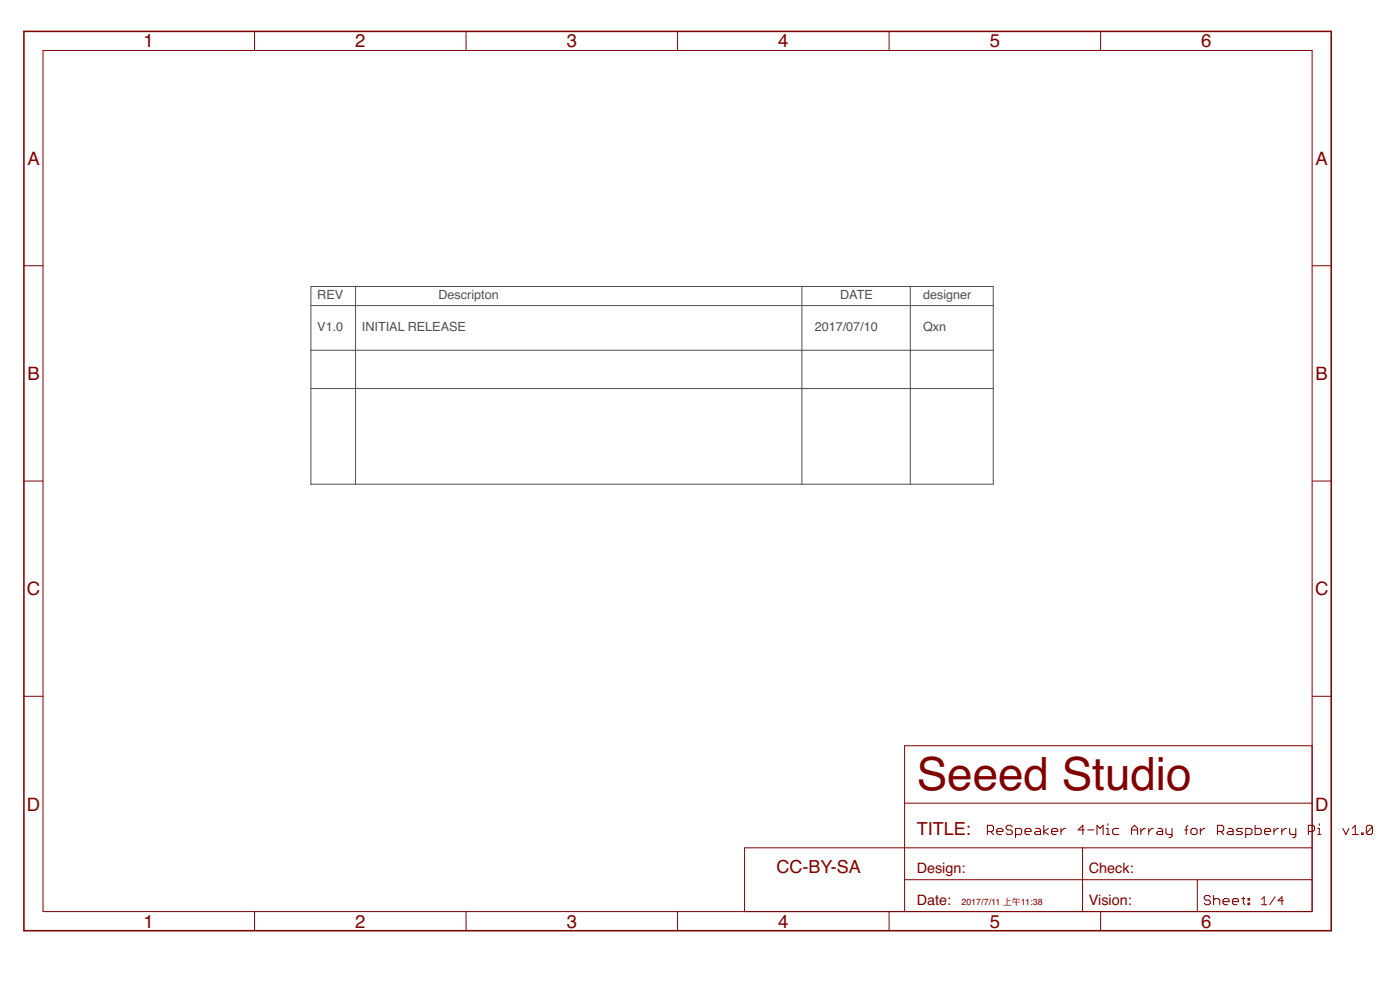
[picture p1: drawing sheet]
<svg xmlns="http://www.w3.org/2000/svg" width="420mm" height="297mm" viewBox="0 0 420 297" stroke-linecap="round" stroke-linejoin="round" font-family="sans-serif">
<path d="M93.3 86h204.8v59.3h-204.8zM93.3 91.7h204.8M106.7 86v59.3M240.7 86v59.3M273.2 86v59.3M93.3 116.6h204.8M93.3 105.1h204.8" fill="none" stroke="#505050" stroke-width=".3"/>
<g fill="none" stroke="#800000" stroke-width=".3">
<path d="M12.9 15.2h380.9v258.3h-380.9zM76.4 9.4v5.8M139.9 9.4v5.8M203.3 9.4v5.8M266.8 9.4v5.8M330.3 9.4v5.8M7.2 79.7h5.7M393.8 79.7h5.7M7.2 144.3h5.7M393.8 144.3h5.7M7.2 208.9h5.7M393.8 208.9h5.7"/>
<path d="M393.8 223.8h-122.3v49.7M271.3 254.4h-47.8v19.1M271.5 254.4h122.3M271.5 241h122.3M324.9 254.4v19.1M76.4 273.5v5.8M139.9 273.5v5.8M203.3 273.5v5.8M266.8 273.5v5.8M271.5 263.9h122.3M330.3 273.5v5.8M359.3 263.9v9.6"/>
<path d="M378.6 269.9l.8-.9v2.5M378.6 271.5h1.6M382.7 269l-1.6 2.5M385.1 270.3h-1.6l1.2-1.3v2.5"/>
</g>
<g fill="none" stroke="#800000" stroke-width=".32">
<path d="M296.3 249.5h1.4l.5-.5v-.9l-.5-.5h-1.4v2.8M297.2 249.5l1 .9M299.1 249.5h1.9v-.5l-.5-.4h-.9l-.5 .4v.9l.5 .5h.9M303.8 248.1l-.5-.5h-.9l-.4 .5v.5l.4 .4h.9l.5 .5v.4l-.5 .5h-.9l-.4-.5M304.8 250.4h1.4l.4-.5v-.9l-.4-.4h-1.4v2.7M307.6 249.5h1.8v-.5l-.4-.4h-.9l-.5 .4v.9l.5 .5h.9M310.9 248.6h.9l.5 .4v1.4h-1.4l-.5-.5 .5-.4h1.4M313.2 247.6v2.8M314.6 248.6l-1.4 .9 1.4 .9M315.6 249.5h1.8v-.5l-.4-.4h-.9l-.5 .4v.9l.5 .5h.9M318.4 248.6v1.8M319.8 248.6h-.5l-.9 .9"/>
<path d="M325.4 249h-1.8l1.4-1.4v2.8M326.4 249h1.9M329.2 250.4v-2.8l.9 1 1-1v2.8M332 250.4h1M332 248.6h.5v1.8M332.5 247.2v.4M335.8 248.6h-1.4l-.5 .4v.9l.5 .5h1.4M339.6 249h1.8M339.6 250.4v-1.8l.9-1 .9 1v1.8M342.4 248.6v1.8M343.8 248.6h-.5l-.9 .9M344.7 248.6v1.8"/>
<path d="M346.1 248.6h-.4l-1 .9M347.5 248.6h1l.4 .4v1.4h-1.4l-.4-.5 .4-.4h1.4M349.9 248.6v1.3l.5 .5h1.3M351.7 248.6v2.2l-.4 .5h-.5M355.5 249h1M356.5 247.6l-.5 .5v2.3M357.4 249l.5-.4h.9l.5 .4v.9l-.5 .5h-.9l-.5-.5zM360.2 248.6v1.8M361.6 248.6h-.4l-1 .9M365.4 249.5h1.4l.4-.5v-.9l-.4-.5h-1.4v2.8M366.3 249.5l.9 .9M368.7 248.6h.9l.5 .4v1.4h-1.4l-.5-.5 .5-.4h1.4"/>
<path d="M372.9 248.6h-1.4l-.4 .4 .4 .5h.9l.5 .4-.5 .5h-1.3M373.9 250.4h1.3l.5-.5v-.9l-.5-.4h-1.3v2.7M376.7 247.6v2.8h1.4l.4-.5v-.9l-.4-.4h-1.4M379.5 249.5h1.8v-.5l-.4-.4h-.9l-.5 .4v.9l.5 .5h.9M382.3 248.6v1.8M383.7 248.6h-.5l-.9 .9M384.7 248.6v1.8M386.1 248.6h-.5l-.9 .9M387 248.6v1.3l.5 .5h1.4M388.9 248.6v2.2l-.5 .5h-.5M392.7 249.5h1.3l.5-.5v-.9l-.5-.5h-1.3v2.8M395.5 250.4h.9"/>
<path d="M395.5 248.6h.4v1.8M395.9 247.2v.4M403 248.6l.9 1.8 .9-1.8M405.8 250.4h1.9M405.8 248.6l.9-1v2.8M408.6 249.9h.5v.5h-.5zM411.9 248.1l-.5-.5h-.9l-.4 .5v1.8M411.9 248.1v1.8l-.5 .5h-.9l-.4-.5M411.9 248.1l-1.8 1.8M363.2 269.2l-.4-.5h-.9l-.5 .5v.4l.5 .5h.9l.4 .4v.5l-.4 .4h-.9l-.5-.4M364.2 268.7v2.7M364.2 270.1l.5-.5h.9l.5 .5v1.3"/>
<path d="M367 270.5h1.9v-.4l-.5-.5h-.9l-.5 .5v.9l.5 .4h.9M369.9 270.5h1.8v-.4l-.5-.5h-.9l-.4 .5v.9l.4 .4h.9M372.7 269.6h.9M373.1 269.2v1.8l.5 .4M374.6 269.6h.4v.5h-.4zM374.6 271h.4v.4h-.4z"/>
</g>
<path d="M7.2 9.4h392.3v269.9h-392.3z" fill="none" stroke="#800000" stroke-width=".47"/>
<text font-size="13.7" fill="#800000" x="275.1" y="237.1">Seeed Studio</text>
<g font-size="5.5" fill="#800000">
<text x="43.1" y="14.2">1</text>
<text x="106.6" y="14.2">2</text>
<text x="170.1" y="14.2">3</text>
<text x="233.5" y="14.2">4</text>
<text x="297" y="14.2">5</text>
<text x="360.5" y="14.2">6</text>
<text x="8.2" y="49.4">A</text>
<text x="394.8" y="49.4">A</text>
<text x="8.2" y="114">B</text>
<text x="394.8" y="114">B</text>
<text x="8.1" y="178.6">C</text>
<text x="394.7" y="178.6">C</text>
<text x="8.1" y="243.2">D</text>
<text x="394.7" y="243.2">D</text>
<text x="43.1" y="278.3">1</text>
<text x="106.6" y="278.3">2</text>
<text x="170.1" y="278.3">3</text>
<text x="233.5" y="278.3">4</text>
<text x="297" y="278.3">5</text>
<text x="360.5" y="278.3">6</text>
</g>
<g font-size="5.4" fill="#800000">
<text x="275.1" y="250.5">TITLE:</text>
<text x="233" y="262">CC-BY-SA</text>
</g>
<g font-size="4.3" fill="#800000">
<text x="275.1" y="262">Design:</text>
<text x="326.8" y="262">Check:</text>
<text x="275.1" y="271.6">Date:</text>
<text x="326.8" y="271.6">Vision:</text>
</g>
<g font-size="3.8" fill="#505050">
<text x="95.2" y="89.8">REV</text>
<text x="131.6" y="89.8">Descripton</text>
<text x="252.2" y="89.8">DATE</text>
<text x="277" y="89.8">designer</text>
<text x="95.2" y="99.4">V1.0</text>
<text x="108.6" y="99.4">INITIAL RELEASE</text>
<text x="244.5" y="99.4">2017/07/10</text>
<text x="277" y="99.4">Qxn</text>
</g>
<text font-size="2.7" fill="#800000" x="288.5" y="271.6">2017/7/11 上午11:38</text>
</svg>
